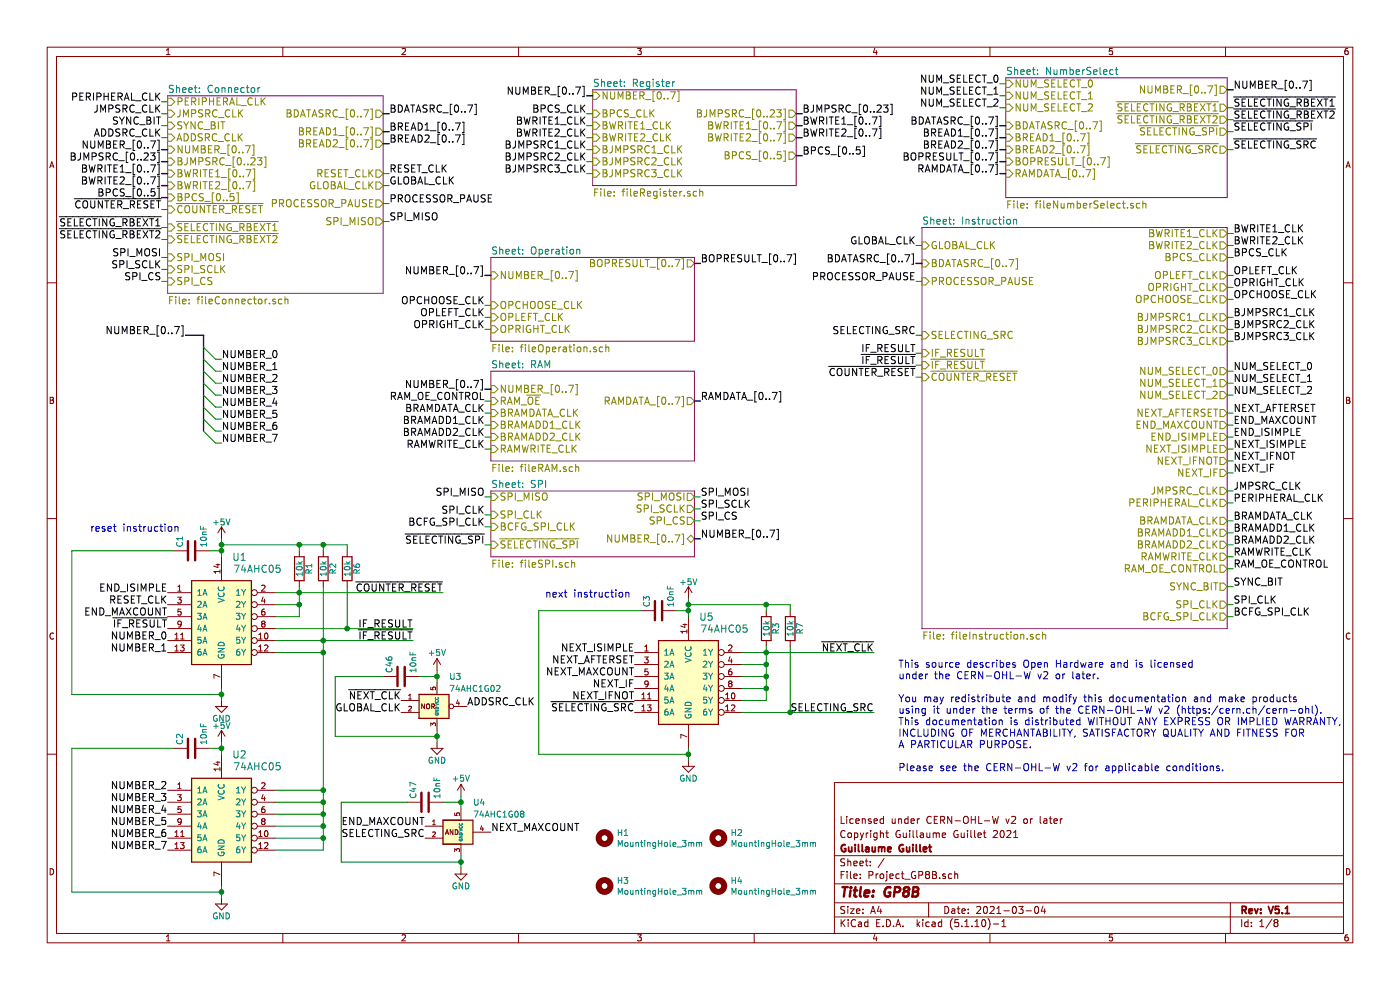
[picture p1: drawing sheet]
EESchema Schematic File Version 4
EELAYER 30 0
EELAYER END
$Descr A4 11693 8268
encoding utf-8
Sheet 1 8
Title "GP8B"
Date "2021-03-04"
Rev "V5.1"
Comp "Guillaume Guillet"
Comment1 "Copyright Guillaume Guillet 2021"
Comment2 "Licensed under CERN-OHL-W v2 or later"
Comment3 ""
Comment4 ""
$EndDescr
Text Notes 4550 5000 0    60   ~ 0
next instruction
$Comp
L power:+5V #PWR01
U 1 1
P 5750 5000
F 0 "#PWR01" H 5750 4850 50  0001 C CNN
F 1 "+5V" H 5750 5140 50  0000 C CNN
F 2 "" H 5750 5000 50  0001 C CNN
F 3 "" H 5750 5000 50  0001 C CNN
	1    5750 5000
	1    0    0    -1  
$EndComp
$Comp
L power:GND #PWR02
U 1 1
P 5750 6350
F 0 "#PWR02" H 5750 6100 50  0001 C CNN
F 1 "GND" H 5750 6200 50  0000 C CNN
F 2 "" H 5750 6350 50  0001 C CNN
F 3 "" H 5750 6350 50  0001 C CNN
	1    5750 6350
	1    0    0    -1  
$EndComp
$Comp
L Device:C C3
U 1 1
P 5500 5100
F 0 "C3" H 5525 5200 50  0000 L CNN
F 1 "10nF" H 5525 5000 50  0000 L CNN
F 2 "Capacitor_SMD:C_0805_2012Metric" H 5538 4950 50  0001 C CNN
F 3 "" H 5500 5100 50  0001 C CNN
	1    5500 5100
	0    -1   -1   0   
$EndComp
$Sheet
S 4100 2150 1700 700 
U 5AA18AD6
F0 "Operation" 60
F1 "fileOperation.sch" 60
F2 "BOPRESULT_[0..7]" O R 5800 2200 60 
F3 "NUMBER_[0..7]" I L 4100 2300 60 
F4 "OPCHOOSE_CLK" I L 4100 2550 60 
F5 "OPLEFT_CLK" I L 4100 2650 60 
F6 "OPRIGHT_CLK" I L 4100 2750 60 
$EndSheet
$Sheet
S 8400 650  1850 1000
U 5AC5DCFF
F0 "NumberSelect" 60
F1 "fileNumberSelect.sch" 60
F2 "NUM_SELECT_0" I L 8400 700 60 
F3 "NUM_SELECT_1" I L 8400 800 60 
F4 "BOPRESULT_[0..7]" I L 8400 1350 60 
F5 "RAMDATA_[0..7]" I L 8400 1450 60 
F6 "NUMBER_[0..7]" O R 10250 750 60 
F7 "BREAD1_[0..7]" I L 8400 1150 60 
F8 "BREAD2_[0..7]" I L 8400 1250 60 
F9 "NUM_SELECT_2" I L 8400 900 60 
F10 "BDATASRC_[0..7]" I L 8400 1050 60 
F11 "~SELECTING_RBEXT1" O R 10250 900 60 
F12 "~SELECTING_RBEXT2" O R 10250 1000 60 
F13 "~SELECTING_SPI" O R 10250 1100 60 
F14 "~SELECTING_SRC" O R 10250 1250 60 
$EndSheet
$Sheet
S 4950 750  1700 800 
U 5ACA3361
F0 "Register" 60
F1 "fileRegister.sch" 60
F2 "NUMBER_[0..7]" I L 4950 800 60 
F3 "BWRITE1_[0..7]" O R 6650 1050 60 
F4 "BWRITE2_[0..7]" O R 6650 1150 60 
F5 "BPCS_[0..5]" O R 6650 1300 60 
F6 "BPCS_CLK" I L 4950 950 60 
F7 "BWRITE1_CLK" I L 4950 1050 60 
F8 "BWRITE2_CLK" I L 4950 1150 60 
F9 "BJMPSRC1_CLK" I L 4950 1250 60 
F10 "BJMPSRC2_CLK" I L 4950 1350 60 
F11 "BJMPSRC3_CLK" I L 4950 1450 60 
F12 "BJMPSRC_[0..23]" O R 6650 950 60 
$EndSheet
Text Label 4900 1050 2    60   ~ 0
BWRITE1_CLK
Text Label 4900 1150 2    60   ~ 0
BWRITE2_CLK
Text Label 4900 950  2    60   ~ 0
BPCS_CLK
Text Label 4900 1250 2    60   ~ 0
BJMPSRC1_CLK
Text Label 4900 1350 2    60   ~ 0
BJMPSRC2_CLK
Text Label 8350 700  2    60   ~ 0
NUM_SELECT_0
Text Label 8350 800  2    60   ~ 0
NUM_SELECT_1
Text Label 10300 750  0    60   ~ 0
NUMBER_[0..7]
Text Label 10300 3950 0    60   ~ 0
NEXT_IF
Text Label 10300 2650 0    60   ~ 0
BJMPSRC1_CLK
Text Label 10300 2150 0    60   ~ 0
BPCS_CLK
Text Label 10300 1950 0    60   ~ 0
BWRITE1_CLK
Text Label 10300 2050 0    60   ~ 0
BWRITE2_CLK
Text Label 10300 4200 0    60   ~ 0
PERIPHERAL_CLK
Text Label 10300 2750 0    60   ~ 0
BJMPSRC2_CLK
Text Label 10300 2300 0    60   ~ 0
OPLEFT_CLK
Text Label 10300 2400 0    60   ~ 0
OPRIGHT_CLK
Text Label 10300 2500 0    60   ~ 0
OPCHOOSE_CLK
Text Label 10300 3850 0    60   ~ 0
NEXT_IFNOT
Text Label 10300 3550 0    60   ~ 0
END_MAXCOUNT
Text Label 10300 3450 0    60   ~ 0
NEXT_AFTERSET
Text Label 10300 3100 0    60   ~ 0
NUM_SELECT_0
Text Label 10300 3200 0    60   ~ 0
NUM_SELECT_1
Text Label 7650 2050 2    60   ~ 0
GLOBAL_CLK
Text Label 7650 2950 2    60   ~ 0
IF_RESULT
Text Label 7650 3050 2    60   ~ 0
~IF_RESULT
Text Label 7650 3150 2    60   ~ 0
~COUNTER_RESET
Text Label 10300 3650 0    60   ~ 0
END_ISIMPLE
$Comp
L Device:R R3
U 1 1
P 6400 5250
F 0 "R3" V 6480 5250 50  0000 C CNN
F 1 "10k" V 6400 5250 50  0000 C CNN
F 2 "Resistor_SMD:R_0805_2012Metric" V 6330 5250 50  0001 C CNN
F 3 "" H 6400 5250 50  0001 C CNN
	1    6400 5250
	1    0    0    -1  
$EndComp
$Comp
L power:+5V #PWR03
U 1 1
P 1850 6200
F 0 "#PWR03" H 1850 6050 50  0001 C CNN
F 1 "+5V" H 1850 6340 50  0000 C CNN
F 2 "" H 1850 6200 50  0001 C CNN
F 3 "" H 1850 6200 50  0001 C CNN
	1    1850 6200
	1    0    0    -1  
$EndComp
$Comp
L power:GND #PWR04
U 1 1
P 1850 7500
F 0 "#PWR04" H 1850 7250 50  0001 C CNN
F 1 "GND" H 1850 7350 50  0000 C CNN
F 2 "" H 1850 7500 50  0001 C CNN
F 3 "" H 1850 7500 50  0001 C CNN
	1    1850 7500
	1    0    0    -1  
$EndComp
$Comp
L Device:C C2
U 1 1
P 1600 6250
F 0 "C2" H 1625 6350 50  0000 L CNN
F 1 "10nF" H 1625 6150 50  0000 L CNN
F 2 "Capacitor_SMD:C_0805_2012Metric" H 1638 6100 50  0001 C CNN
F 3 "" H 1600 6250 50  0001 C CNN
	1    1600 6250
	0    -1   -1   0   
$EndComp
$Comp
L power:+5V #PWR05
U 1 1
P 1850 4500
F 0 "#PWR05" H 1850 4350 50  0001 C CNN
F 1 "+5V" H 1850 4640 50  0000 C CNN
F 2 "" H 1850 4500 50  0001 C CNN
F 3 "" H 1850 4500 50  0001 C CNN
	1    1850 4500
	1    0    0    -1  
$EndComp
$Comp
L power:GND #PWR06
U 1 1
P 1850 5850
F 0 "#PWR06" H 1850 5600 50  0001 C CNN
F 1 "GND" H 1850 5700 50  0000 C CNN
F 2 "" H 1850 5850 50  0001 C CNN
F 3 "" H 1850 5850 50  0001 C CNN
	1    1850 5850
	1    0    0    -1  
$EndComp
$Comp
L Device:C C1
U 1 1
P 1600 4600
F 0 "C1" H 1625 4700 50  0000 L CNN
F 1 "10nF" H 1625 4500 50  0000 L CNN
F 2 "Capacitor_SMD:C_0805_2012Metric" H 1638 4450 50  0001 C CNN
F 3 "" H 1600 4600 50  0001 C CNN
	1    1600 4600
	0    -1   -1   0   
$EndComp
$Comp
L Device:R R1
U 1 1
P 2500 4750
F 0 "R1" V 2580 4750 50  0000 C CNN
F 1 "10k" V 2500 4750 50  0000 C CNN
F 2 "Resistor_SMD:R_0805_2012Metric" V 2430 4750 50  0001 C CNN
F 3 "" H 2500 4750 50  0001 C CNN
	1    2500 4750
	1    0    0    -1  
$EndComp
Text Notes 750  4450 0    60   ~ 0
reset instruction
Text Label 1400 5050 2    60   ~ 0
RESET_CLK
Text Label 3700 4950 2    60   ~ 0
~COUNTER_RESET
Text Label 1400 5350 2    60   ~ 0
NUMBER_0
Text Label 1400 5450 2    60   ~ 0
NUMBER_1
Text Label 1400 6600 2    60   ~ 0
NUMBER_2
Text Label 1400 6700 2    60   ~ 0
NUMBER_3
Text Label 1400 6800 2    60   ~ 0
NUMBER_4
Text Label 1400 6900 2    60   ~ 0
NUMBER_5
Text Label 1400 7000 2    60   ~ 0
NUMBER_6
Text Label 1400 7100 2    60   ~ 0
NUMBER_7
$Comp
L Device:R R2
U 1 1
P 2700 4750
F 0 "R2" V 2780 4750 50  0000 C CNN
F 1 "10k" V 2700 4750 50  0000 C CNN
F 2 "Resistor_SMD:R_0805_2012Metric" V 2630 4750 50  0001 C CNN
F 3 "" H 2700 4750 50  0001 C CNN
	1    2700 4750
	1    0    0    -1  
$EndComp
Text Label 3450 5350 2    60   ~ 0
~IF_RESULT
$Comp
L power:+5V #PWR07
U 1 1
P 3650 5600
F 0 "#PWR07" H 3650 5450 50  0001 C CNN
F 1 "+5V" H 3650 5750 50  0000 C CNN
F 2 "" H 3650 5600 50  0001 C CNN
F 3 "" H 3650 5600 50  0001 C CNN
	1    3650 5600
	1    0    0    -1  
$EndComp
$Comp
L power:GND #PWR010
U 1 1
P 3650 6200
F 0 "#PWR010" H 3650 5950 50  0001 C CNN
F 1 "GND" H 3650 6050 50  0000 C CNN
F 2 "" H 3650 6200 50  0001 C CNN
F 3 "" H 3650 6200 50  0001 C CNN
	1    3650 6200
	1    0    0    -1  
$EndComp
Text Label 4900 800  2    60   ~ 0
NUMBER_[0..7]
Text Label 6700 950  0    60   ~ 0
BJMPSRC_[0..23]
Text Label 3250 1100 0    60   ~ 0
BREAD1_[0..7]
Text Label 1350 1250 2    60   ~ 0
NUMBER_[0..7]
Text Label 3250 950  0    60   ~ 0
BDATASRC_[0..7]
Text Label 1350 1350 2    60   ~ 0
BJMPSRC_[0..23]
Text Label 1350 950  2    60   ~ 0
JMPSRC_CLK
Text Label 1350 1050 2    60   ~ 0
SYNC_BIT
Text Label 1350 1150 2    60   ~ 0
ADDSRC_CLK
Text Label 1350 850  2    60   ~ 0
PERIPHERAL_CLK
Text Label 3250 1550 0    60   ~ 0
GLOBAL_CLK
Text Label 3250 1450 0    60   ~ 0
RESET_CLK
Text Label 7650 2200 2    60   ~ 0
BDATASRC_[0..7]
$Sheet
S 4100 3100 1700 750 
U 5B0E1E98
F0 "RAM" 60
F1 "fileRAM.sch" 60
F2 "RAM_~OE" I L 4100 3350 60 
F3 "RAMDATA_[0..7]" O R 5800 3350 60 
F4 "NUMBER_[0..7]" I L 4100 3250 60 
F5 "BRAMDATA_CLK" I L 4100 3450 60 
F6 "BRAMADD1_CLK" I L 4100 3550 60 
F7 "BRAMADD2_CLK" I L 4100 3650 60 
F8 "RAMWRITE_CLK" I L 4100 3750 60 
$EndSheet
Text Label 10300 4350 0    60   ~ 0
BRAMDATA_CLK
Text Label 10300 4650 0    60   ~ 0
RAMWRITE_CLK
Text Label 10300 4450 0    60   ~ 0
BRAMADD1_CLK
Text Label 10300 4550 0    60   ~ 0
BRAMADD2_CLK
Text Label 10300 4750 0    60   ~ 0
RAM_OE_CONTROL
Text Label 4050 3350 2    60   ~ 0
RAM_OE_CONTROL
Text Label 4050 3250 2    60   ~ 0
NUMBER_[0..7]
Text Label 5850 3350 0    60   ~ 0
RAMDATA_[0..7]
Text Label 8350 1050 2    60   ~ 0
BDATASRC_[0..7]
Text Label 8350 1450 2    60   ~ 0
RAMDATA_[0..7]
Text Label 8350 1350 2    60   ~ 0
BOPRESULT_[0..7]
Text Label 8350 1150 2    60   ~ 0
BREAD1_[0..7]
Text Label 4900 1450 2    60   ~ 0
BJMPSRC3_CLK
Text Label 10300 2850 0    60   ~ 0
BJMPSRC3_CLK
Text Label 10300 4900 0    60   ~ 0
SYNC_BIT
Text Label 1850 3000 0    60   ~ 0
NUMBER_0
Text Label 1850 3100 0    60   ~ 0
NUMBER_1
Text Label 1850 3200 0    60   ~ 0
NUMBER_2
Text Label 1850 3300 0    60   ~ 0
NUMBER_3
Text Label 1850 3400 0    60   ~ 0
NUMBER_4
Text Label 1850 3500 0    60   ~ 0
NUMBER_5
Text Label 1850 3600 0    60   ~ 0
NUMBER_6
Text Label 1850 3700 0    60   ~ 0
NUMBER_7
Entry Wire Line
	1700 2900 1800 3000
Entry Wire Line
	1700 3000 1800 3100
Entry Wire Line
	1700 3100 1800 3200
Entry Wire Line
	1700 3200 1800 3300
Entry Wire Line
	1700 3300 1800 3400
Entry Wire Line
	1700 3400 1800 3500
Entry Wire Line
	1700 3500 1800 3600
Entry Wire Line
	1700 3600 1800 3700
Text Label 1550 2800 2    60   ~ 0
NUMBER_[0..7]
Text Label 6700 1050 0    60   ~ 0
BWRITE1_[0..7]
Text Label 6700 1150 0    60   ~ 0
BWRITE2_[0..7]
Text Label 6700 1300 0    60   ~ 0
BPCS_[0..5]
Text Label 1350 1450 2    60   ~ 0
BWRITE1_[0..7]
Text Label 1350 1550 2    60   ~ 0
BWRITE2_[0..7]
Text Label 1350 1650 2    60   ~ 0
BPCS_[0..5]
Text Label 8350 1250 2    60   ~ 0
BREAD2_[0..7]
Text Label 3250 1200 0    60   ~ 0
BREAD2_[0..7]
Wire Wire Line
	5750 6250 5750 6300
Wire Wire Line
	4500 6300 4500 5100
Wire Wire Line
	4500 5100 5350 5100
Connection ~ 5750 6300
Wire Wire Line
	5650 5100 5750 5100
Wire Wire Line
	5750 5050 5750 5100
Connection ~ 5750 5100
Wire Wire Line
	6400 5400 6400 5450
Wire Wire Line
	6200 5450 6400 5450
Wire Wire Line
	6400 5550 6200 5550
Connection ~ 6400 5450
Wire Wire Line
	6400 5650 6200 5650
Connection ~ 6400 5550
Wire Wire Line
	6400 5750 6200 5750
Connection ~ 6400 5650
Wire Wire Line
	6400 5850 6200 5850
Connection ~ 6400 5750
Wire Wire Line
	1850 7400 1850 7450
Wire Wire Line
	1850 7450 600  7450
Wire Wire Line
	600  7450 600  6250
Wire Wire Line
	600  6250 1450 6250
Connection ~ 1850 7450
Wire Wire Line
	1750 6250 1850 6250
Wire Wire Line
	1850 6200 1850 6250
Connection ~ 1850 6250
Wire Wire Line
	1850 5750 1850 5800
Wire Wire Line
	600  5800 600  4600
Wire Wire Line
	600  4600 1450 4600
Connection ~ 1850 5800
Wire Wire Line
	1750 4600 1850 4600
Wire Wire Line
	1850 4550 1850 4600
Connection ~ 1850 4600
Wire Wire Line
	2500 4900 2500 4950
Wire Wire Line
	2300 4950 2500 4950
Wire Wire Line
	2500 5050 2300 5050
Connection ~ 2500 4950
Wire Wire Line
	2500 5150 2300 5150
Connection ~ 2500 5050
Wire Wire Line
	2700 4600 2700 4550
Wire Wire Line
	2700 4900 2700 5350
Wire Wire Line
	2300 5350 2700 5350
Wire Wire Line
	2700 5450 2300 5450
Connection ~ 2700 5350
Wire Wire Line
	2700 6600 2300 6600
Connection ~ 2700 5450
Wire Wire Line
	2700 6700 2300 6700
Connection ~ 2700 6600
Wire Wire Line
	2700 6800 2300 6800
Connection ~ 2700 6700
Wire Wire Line
	2700 6900 2300 6900
Connection ~ 2700 6800
Wire Wire Line
	2700 7000 2300 7000
Connection ~ 2700 6900
Wire Wire Line
	2700 7100 2300 7100
Connection ~ 2700 7000
Wire Bus Line
	1550 2800 1700 2800
Wire Wire Line
	1850 3000 1800 3000
Wire Wire Line
	1800 3100 1850 3100
Wire Wire Line
	1800 3200 1850 3200
Wire Wire Line
	1800 3300 1850 3300
Wire Wire Line
	1800 3400 1850 3400
Wire Wire Line
	1800 3500 1850 3500
Wire Wire Line
	1800 3600 1850 3600
Wire Wire Line
	1800 3700 1850 3700
Text Label 1350 1750 2    60   ~ 0
~COUNTER_RESET
Text Label 10300 3300 0    60   ~ 0
NUM_SELECT_2
Text Label 8350 900  2    60   ~ 0
NUM_SELECT_2
Text Label 10300 900  0    60   ~ 0
~SELECTING_RBEXT1
Text Label 10300 1000 0    60   ~ 0
~SELECTING_RBEXT2
Text Label 10300 1100 0    60   ~ 0
~SELECTING_SPI
Text Label 1350 1900 2    60   ~ 0
~SELECTING_RBEXT1
Text Label 1350 2000 2    60   ~ 0
~SELECTING_RBEXT2
Wire Bus Line
	6700 950  6650 950 
Wire Bus Line
	1350 1350 1400 1350
Wire Bus Line
	1350 1250 1400 1250
Wire Wire Line
	1350 850  1400 850 
Wire Wire Line
	1350 950  1400 950 
Wire Wire Line
	1350 1050 1400 1050
Wire Wire Line
	1350 1150 1400 1150
Wire Bus Line
	1350 1450 1400 1450
Wire Bus Line
	1350 1550 1400 1550
Wire Bus Line
	1350 1650 1400 1650
Wire Wire Line
	1350 1750 1400 1750
Wire Wire Line
	1350 1900 1400 1900
Wire Wire Line
	1350 2000 1400 2000
Wire Bus Line
	3250 950  3200 950 
Wire Bus Line
	3250 1100 3200 1100
Wire Bus Line
	3250 1200 3200 1200
Wire Wire Line
	3250 1450 3200 1450
Wire Wire Line
	3250 1550 3200 1550
Wire Wire Line
	4900 950  4950 950 
Wire Wire Line
	4900 1050 4950 1050
Wire Wire Line
	4900 1150 4950 1150
Wire Wire Line
	4900 1250 4950 1250
Wire Wire Line
	4900 1350 4950 1350
Wire Wire Line
	4900 1450 4950 1450
Wire Bus Line
	4900 800  4950 800 
Wire Bus Line
	6650 1050 6700 1050
Wire Bus Line
	6650 1150 6700 1150
Wire Bus Line
	6650 1300 6700 1300
Wire Bus Line
	8350 1050 8400 1050
Wire Bus Line
	8350 1150 8400 1150
Wire Bus Line
	8350 1250 8400 1250
Wire Bus Line
	8350 1350 8400 1350
Wire Bus Line
	8350 1450 8400 1450
Wire Wire Line
	8350 700  8400 700 
Wire Wire Line
	8350 800  8400 800 
Wire Wire Line
	8350 900  8400 900 
Wire Wire Line
	10250 900  10300 900 
Wire Wire Line
	10250 1000 10300 1000
Wire Wire Line
	10250 1100 10300 1100
Wire Bus Line
	10250 750  10300 750 
Wire Bus Line
	4050 2300 4100 2300
Text Label 5850 2200 0    60   ~ 0
BOPRESULT_[0..7]
Wire Bus Line
	5850 2200 5800 2200
Wire Bus Line
	4050 3250 4100 3250
Wire Wire Line
	4050 3350 4100 3350
Wire Wire Line
	4050 3450 4100 3450
Wire Wire Line
	4050 3550 4100 3550
Wire Wire Line
	4050 3650 4100 3650
Wire Wire Line
	4050 3750 4100 3750
Wire Bus Line
	5850 3350 5800 3350
Wire Bus Line
	7650 2200 7700 2200
Wire Wire Line
	7650 2050 7700 2050
Wire Wire Line
	7650 2950 7700 2950
Wire Wire Line
	7650 3050 7700 3050
Wire Wire Line
	7650 3150 7700 3150
Wire Wire Line
	10300 1950 10250 1950
Wire Wire Line
	10300 2050 10250 2050
Wire Wire Line
	10300 2150 10250 2150
Wire Wire Line
	10300 2300 10250 2300
Wire Wire Line
	10300 2400 10250 2400
Wire Wire Line
	10300 2500 10250 2500
Wire Wire Line
	10300 2650 10250 2650
Wire Wire Line
	10300 2750 10250 2750
Wire Wire Line
	10300 2850 10250 2850
Wire Wire Line
	10300 3100 10250 3100
Wire Wire Line
	10300 3200 10250 3200
Wire Wire Line
	10300 3300 10250 3300
Wire Wire Line
	10300 3450 10250 3450
Wire Wire Line
	10300 3550 10250 3550
Wire Wire Line
	10300 3650 10250 3650
Wire Wire Line
	10300 3850 10250 3850
Wire Wire Line
	10300 3950 10250 3950
Wire Wire Line
	10300 4100 10250 4100
Wire Wire Line
	10300 4200 10250 4200
Wire Wire Line
	10300 4350 10250 4350
Wire Wire Line
	10300 4450 10250 4450
Wire Wire Line
	10300 4550 10250 4550
Wire Wire Line
	10300 4650 10250 4650
Wire Wire Line
	10300 4750 10250 4750
Wire Wire Line
	10300 4900 10250 4900
Wire Wire Line
	5750 6300 5750 6350
Wire Wire Line
	5750 5100 5750 5150
Wire Wire Line
	6400 5450 6400 5550
Wire Wire Line
	6400 5550 6400 5650
Wire Wire Line
	6400 5650 6400 5750
Wire Wire Line
	6400 5750 6400 5850
Wire Wire Line
	1850 7450 1850 7500
Wire Wire Line
	1850 6250 1850 6300
Wire Wire Line
	1850 5800 1850 5850
Wire Wire Line
	1850 4600 1850 4650
Wire Wire Line
	2500 4950 2500 5050
Wire Wire Line
	2500 5050 2500 5150
Wire Wire Line
	2700 5350 2700 5450
Wire Wire Line
	2700 5450 2700 6600
Wire Wire Line
	2700 6600 2700 6700
Wire Wire Line
	2700 6700 2700 6800
Wire Wire Line
	2700 6800 2700 6900
Wire Wire Line
	2700 6900 2700 7000
Wire Wire Line
	2700 7000 2700 7100
$Comp
L Custom:74AHC05 U2
U 1 1
P 1850 6800
F 0 "U2" H 2000 7300 60  0000 C CNN
F 1 "74AHC05" H 2150 7200 60  0000 C CNN
F 2 "Package_SO:SOIC-14_3.9x8.7mm_P1.27mm" H 1650 7100 60  0001 C CNN
F 3 "" H 1650 7100 60  0001 C CNN
	1    1850 6800
	1    0    0    -1  
$EndComp
$Comp
L Custom:74AHC05 U1
U 1 1
P 1850 5150
F 0 "U1" H 2000 5650 60  0000 C CNN
F 1 "74AHC05" H 2150 5550 60  0000 C CNN
F 2 "Package_SO:SOIC-14_3.9x8.7mm_P1.27mm" H 1650 5450 60  0001 C CNN
F 3 "" H 1650 5450 60  0001 C CNN
	1    1850 5150
	1    0    0    -1  
$EndComp
$Comp
L Custom:74AHC05 U5
U 1 1
P 5750 5650
F 0 "U5" H 5900 6150 60  0000 C CNN
F 1 "74AHC05" H 6050 6050 60  0000 C CNN
F 2 "Package_SO:SOIC-14_3.9x8.7mm_P1.27mm" H 5550 5950 60  0001 C CNN
F 3 "" H 5550 5950 60  0001 C CNN
	1    5750 5650
	1    0    0    -1  
$EndComp
Wire Wire Line
	3650 6100 3650 6150
Wire Wire Line
	4050 2550 4100 2550
Wire Wire Line
	4050 2650 4100 2650
Wire Wire Line
	4050 2750 4100 2750
Wire Wire Line
	3250 1700 3200 1700
Text Label 3250 1700 0    60   ~ 0
PROCESSOR_PAUSE
Text Label 7650 2350 2    60   ~ 0
PROCESSOR_PAUSE
Wire Wire Line
	7700 2350 7650 2350
Text Label 4050 2300 2    60   ~ 0
NUMBER_[0..7]
Text Label 10300 4100 0    60   ~ 0
JMPSRC_CLK
$Sheet
S 7700 1900 2550 3350
U 5ABE9197
F0 "Instruction" 60
F1 "fileInstruction.sch" 60
F2 "GLOBAL_CLK" I L 7700 2050 60 
F3 "IF_RESULT" I L 7700 2950 60 
F4 "~IF_RESULT" I L 7700 3050 60 
F5 "~COUNTER_RESET" I L 7700 3150 60 
F6 "NUM_SELECT_0" O R 10250 3100 60 
F7 "NUM_SELECT_1" O R 10250 3200 60 
F8 "SYNC_BIT" O R 10250 4900 60 
F9 "RAM_OE_CONTROL" O R 10250 4750 60 
F10 "NUM_SELECT_2" O R 10250 3300 60 
F11 "BDATASRC_[0..7]" I L 7700 2200 60 
F12 "PROCESSOR_PAUSE" I L 7700 2350 60 
F13 "BWRITE1_CLK" O R 10250 1950 60 
F14 "BWRITE2_CLK" O R 10250 2050 60 
F15 "BPCS_CLK" O R 10250 2150 60 
F16 "BJMPSRC1_CLK" O R 10250 2650 60 
F17 "BJMPSRC2_CLK" O R 10250 2750 60 
F18 "JMPSRC_CLK" O R 10250 4100 60 
F19 "PERIPHERAL_CLK" O R 10250 4200 60 
F20 "BJMPSRC3_CLK" O R 10250 2850 60 
F21 "SPI_CLK" O R 10250 5050 60 
F22 "OPLEFT_CLK" O R 10250 2300 60 
F23 "OPRIGHT_CLK" O R 10250 2400 60 
F24 "BRAMDATA_CLK" O R 10250 4350 60 
F25 "RAMWRITE_CLK" O R 10250 4650 60 
F26 "BRAMADD2_CLK" O R 10250 4550 60 
F27 "BRAMADD1_CLK" O R 10250 4450 60 
F28 "NEXT_IF" O R 10250 3950 60 
F29 "NEXT_IFNOT" O R 10250 3850 60 
F30 "END_MAXCOUNT" O R 10250 3550 60 
F31 "NEXT_AFTERSET" O R 10250 3450 60 
F32 "END_ISIMPLE" O R 10250 3650 60 
F33 "OPCHOOSE_CLK" O R 10250 2500 60 
F34 "BCFG_SPI_CLK" O R 10250 5150 60 
F35 "NEXT_ISIMPLE" O R 10250 3750 60 
F36 "SELECTING_SRC" I L 7700 2800 60 
$EndSheet
Text Label 7300 5450 2    60   ~ 0
~NEXT_CLK
$Sheet
S 4100 4100 1700 550 
U 5DD53CC6
F0 "SPI" 60
F1 "fileSPI.sch" 60
F2 "SPI_MISO" I L 4100 4150 60 
F3 "SPI_MOSI" O R 5800 4150 60 
F4 "SPI_SCLK" O R 5800 4250 60 
F5 "SPI_CS" O R 5800 4350 60 
F6 "SPI_CLK" I L 4100 4300 60 
F7 "NUMBER_[0..7]" B R 5800 4500 60 
F8 "~SELECTING_SPI" I L 4100 4550 60 
F9 "BCFG_SPI_CLK" I L 4100 4400 60 
$EndSheet
Text Label 5850 4350 0    60   ~ 0
SPI_CS
Text Label 5850 4250 0    60   ~ 0
SPI_SCLK
Text Label 5850 4150 0    60   ~ 0
SPI_MOSI
Text Label 4050 4150 2    60   ~ 0
SPI_MISO
Text Label 4050 4300 2    60   ~ 0
SPI_CLK
Text Label 4050 4550 2    60   ~ 0
~SELECTING_SPI
Text Label 5850 4500 0    60   ~ 0
NUMBER_[0..7]
Wire Wire Line
	4050 4150 4100 4150
Wire Wire Line
	4050 4300 4100 4300
Wire Wire Line
	4050 4400 4100 4400
Wire Wire Line
	5800 4150 5850 4150
Wire Wire Line
	5800 4250 5850 4250
Wire Wire Line
	5800 4350 5850 4350
Wire Bus Line
	5850 4500 5800 4500
Wire Wire Line
	4050 4550 4100 4550
Text Label 1350 2350 2    60   ~ 0
SPI_CS
Text Label 1350 2250 2    60   ~ 0
SPI_SCLK
Text Label 1350 2150 2    60   ~ 0
SPI_MOSI
Text Label 3250 1850 0    60   ~ 0
SPI_MISO
Wire Wire Line
	3250 1850 3200 1850
Wire Wire Line
	1350 2150 1400 2150
Wire Wire Line
	1350 2250 1400 2250
Wire Wire Line
	1350 2350 1400 2350
Text Label 10300 5050 0    60   ~ 0
SPI_CLK
Wire Wire Line
	10300 5050 10250 5050
Wire Wire Line
	10250 5150 10300 5150
Text Label 4050 2650 2    60   ~ 0
OPLEFT_CLK
Text Label 4050 2750 2    60   ~ 0
OPRIGHT_CLK
Text Label 4050 3450 2    60   ~ 0
BRAMDATA_CLK
Text Label 4050 3750 2    60   ~ 0
RAMWRITE_CLK
Text Label 4050 3550 2    60   ~ 0
BRAMADD1_CLK
Text Label 4050 3650 2    60   ~ 0
BRAMADD2_CLK
Text Label 5300 5550 2    60   ~ 0
NEXT_AFTERSET
Text Label 5300 5750 2    60   ~ 0
NEXT_IF
Text Label 5300 5850 2    60   ~ 0
NEXT_IFNOT
Text Label 1400 4950 2    60   ~ 0
END_ISIMPLE
Text Label 1400 5150 2    60   ~ 0
END_MAXCOUNT
Text Label 10300 5150 0    60   ~ 0
BCFG_SPI_CLK
Text Notes 7500 6450 0    60   ~ 0
This source describes Open Hardware and is licensed\nunder the CERN-OHL-W v2 or later. \n\nYou may redistribute and modify this documentation and make products\nusing it under the terms of the CERN-OHL-W v2 (https:/cern.ch/cern-ohl).\nThis documentation is distributed WITHOUT ANY EXPRESS OR IMPLIED WARRANTY,\nINCLUDING OF MERCHANTABILITY, SATISFACTORY QUALITY AND FITNESS FOR\nA PARTICULAR PURPOSE.\n\nPlease see the CERN-OHL-W v2 for applicable conditions. 
$Comp
L Mechanical:MountingHole H1
U 1 1
P 5050 7000
F 0 "H1" H 5150 7046 50  0000 L CNN
F 1 "MountingHole_3mm" H 5150 6955 50  0000 L CNN
F 2 "MountingHole:MountingHole_3mm" H 5050 7000 50  0001 C CNN
F 3 "~" H 5050 7000 50  0001 C CNN
	1    5050 7000
	1    0    0    -1  
$EndComp
$Comp
L Mechanical:MountingHole H3
U 1 1
P 5050 7400
F 0 "H3" H 5150 7446 50  0000 L CNN
F 1 "MountingHole_3mm" H 5150 7355 50  0000 L CNN
F 2 "MountingHole:MountingHole_3mm" H 5050 7400 50  0001 C CNN
F 3 "~" H 5050 7400 50  0001 C CNN
	1    5050 7400
	1    0    0    -1  
$EndComp
$Comp
L Mechanical:MountingHole H4
U 1 1
P 6000 7400
F 0 "H4" H 6100 7446 50  0000 L CNN
F 1 "MountingHole_3mm" H 6100 7355 50  0000 L CNN
F 2 "MountingHole:MountingHole_3mm" H 6000 7400 50  0001 C CNN
F 3 "~" H 6000 7400 50  0001 C CNN
	1    6000 7400
	1    0    0    -1  
$EndComp
$Comp
L Mechanical:MountingHole H2
U 1 1
P 6000 7000
F 0 "H2" H 6100 7046 50  0000 L CNN
F 1 "MountingHole_3mm" H 6100 6955 50  0000 L CNN
F 2 "MountingHole:MountingHole_3mm" H 6000 7000 50  0001 C CNN
F 3 "~" H 6000 7000 50  0001 C CNN
	1    6000 7000
	1    0    0    -1  
$EndComp
Text Label 4050 2550 2    60   ~ 0
OPCHOOSE_CLK
Text Label 4050 4400 2    60   ~ 0
BCFG_SPI_CLK
$Sheet
S 1400 800  1800 1650
U 5B11F21F
F0 "Connector" 60
F1 "fileConnector.sch" 60
F2 "RESET_CLK" O R 3200 1450 60 
F3 "SYNC_BIT" I L 1400 1050 60 
F4 "GLOBAL_CLK" O R 3200 1550 60 
F5 "NUMBER_[0..7]" I L 1400 1250 60 
F6 "BWRITE1_[0..7]" I L 1400 1450 60 
F7 "BWRITE2_[0..7]" I L 1400 1550 60 
F8 "BREAD1_[0..7]" O R 3200 1100 60 
F9 "BREAD2_[0..7]" O R 3200 1200 60 
F10 "~COUNTER_RESET" I L 1400 1750 60 
F11 "BPCS_[0..5]" I L 1400 1650 60 
F12 "BJMPSRC_[0..23]" I L 1400 1350 60 
F13 "BDATASRC_[0..7]" O R 3200 950 60 
F14 "PERIPHERAL_CLK" I L 1400 850 60 
F15 "JMPSRC_CLK" I L 1400 950 60 
F16 "ADDSRC_CLK" I L 1400 1150 60 
F17 "~SELECTING_RBEXT1" I L 1400 1900 60 
F18 "~SELECTING_RBEXT2" I L 1400 2000 60 
F19 "PROCESSOR_PAUSE" O R 3200 1700 60 
F20 "SPI_MISO" O R 3200 1850 60 
F21 "SPI_MOSI" I L 1400 2150 60 
F22 "SPI_SCLK" I L 1400 2250 60 
F23 "SPI_CS" I L 1400 2350 60 
$EndSheet
Wire Wire Line
	600  5800 1850 5800
Text Label 1400 5250 2    60   ~ 0
~IF_RESULT
Text Label 3450 5250 2    60   ~ 0
IF_RESULT
$Comp
L Device:R R6
U 1 1
P 2900 4750
F 0 "R6" V 2980 4750 50  0000 C CNN
F 1 "10k" V 2900 4750 50  0000 C CNN
F 2 "Resistor_SMD:R_0805_2012Metric" V 2830 4750 50  0001 C CNN
F 3 "" H 2900 4750 50  0001 C CNN
	1    2900 4750
	1    0    0    -1  
$EndComp
Wire Wire Line
	1850 4550 2500 4550
Wire Wire Line
	1850 4550 1850 4500
Connection ~ 1850 4550
Wire Wire Line
	2500 4600 2500 4550
Connection ~ 2500 4550
Wire Wire Line
	2500 4550 2700 4550
Wire Wire Line
	2900 4600 2900 4550
Wire Wire Line
	2900 4550 2700 4550
Connection ~ 2700 4550
Wire Wire Line
	2900 4900 2900 5250
Wire Wire Line
	2900 5250 2300 5250
Wire Wire Line
	2700 5350 3450 5350
Wire Wire Line
	3450 5250 2900 5250
Connection ~ 2900 5250
Wire Wire Line
	2500 4950 3700 4950
Text Label 3350 5950 2    60   ~ 0
GLOBAL_CLK
Text Label 3900 5900 0    60   ~ 0
ADDSRC_CLK
Text Label 3350 5850 2    60   ~ 0
~NEXT_CLK
$Comp
L Custom:74AHC1G02 U3
U 1 1
P 3650 5900
F 0 "U3" H 3750 6150 50  0000 L CNN
F 1 "74AHC1G02" H 3750 6050 50  0000 L CNN
F 2 "Package_TO_SOT_SMD:SOT-23-5" H 3650 5900 50  0001 C CNN
F 3 "https://assets.nexperia.com/documents/data-sheet/74AHC_AHCT1G02.pdf" H 3650 5900 50  0001 C CNN
	1    3650 5900
	1    0    0    -1  
$EndComp
Wire Wire Line
	3650 5600 3650 5650
Text Label 10300 1250 0    60   ~ 0
~SELECTING_SRC
Wire Wire Line
	10300 1250 10250 1250
Text Label 10300 3750 0    60   ~ 0
NEXT_ISIMPLE
Wire Wire Line
	10300 3750 10250 3750
Wire Wire Line
	7650 2800 7700 2800
Text Label 5300 5450 2    60   ~ 0
NEXT_ISIMPLE
Text Label 5300 5950 2    60   ~ 0
~SELECTING_SRC
Wire Wire Line
	4500 6300 5750 6300
Text Label 7300 5950 2    60   ~ 0
SELECTING_SRC
$Comp
L Device:R R7
U 1 1
P 6600 5250
F 0 "R7" V 6680 5250 50  0000 C CNN
F 1 "10k" V 6600 5250 50  0000 C CNN
F 2 "Resistor_SMD:R_0805_2012Metric" V 6530 5250 50  0001 C CNN
F 3 "" H 6600 5250 50  0001 C CNN
	1    6600 5250
	1    0    0    -1  
$EndComp
Wire Wire Line
	6600 5400 6600 5950
Wire Wire Line
	6600 5950 6200 5950
Wire Wire Line
	6600 5100 6600 5050
Wire Wire Line
	6600 5050 6400 5050
Wire Wire Line
	5750 5000 5750 5050
Connection ~ 5750 5050
Wire Wire Line
	6400 5100 6400 5050
Connection ~ 6400 5050
Wire Wire Line
	6400 5050 5750 5050
Wire Wire Line
	6400 5450 7300 5450
Wire Wire Line
	6600 5950 7300 5950
Connection ~ 6600 5950
Text Label 7650 2800 2    60   ~ 0
SELECTING_SRC
$Comp
L Custom:74AHC1G08 U4
U 1 1
P 3850 6950
F 0 "U4" H 3950 7200 50  0000 L CNN
F 1 "74AHC1G08" H 3950 7100 50  0000 L CNN
F 2 "Package_TO_SOT_SMD:SOT-23-5" H 3850 6950 50  0001 C CNN
F 3 "https://assets.nexperia.com/documents/data-sheet/74AHC_AHCT1G08.pdf" H 3850 6950 50  0001 C CNN
	1    3850 6950
	1    0    0    -1  
$EndComp
$Comp
L power:+5V #PWR08
U 1 1
P 3850 6650
F 0 "#PWR08" H 3850 6500 50  0001 C CNN
F 1 "+5V" H 3850 6800 50  0000 C CNN
F 2 "" H 3850 6650 50  0001 C CNN
F 3 "" H 3850 6650 50  0001 C CNN
	1    3850 6650
	1    0    0    -1  
$EndComp
Wire Wire Line
	3850 6650 3850 6700
$Comp
L power:GND #PWR09
U 1 1
P 3850 7250
F 0 "#PWR09" H 3850 7000 50  0001 C CNN
F 1 "GND" H 3850 7100 50  0000 C CNN
F 2 "" H 3850 7250 50  0001 C CNN
F 3 "" H 3850 7250 50  0001 C CNN
	1    3850 7250
	1    0    0    -1  
$EndComp
Wire Wire Line
	3850 7150 3850 7200
Text Label 3550 6900 2    60   ~ 0
END_MAXCOUNT
Text Label 3550 7000 2    60   ~ 0
SELECTING_SRC
Text Label 4100 6950 0    60   ~ 0
NEXT_MAXCOUNT
Text Label 5300 5650 2    60   ~ 0
NEXT_MAXCOUNT
$Comp
L Device:C C46
U 1 1
P 3350 5650
F 0 "C46" H 3375 5750 50  0000 L CNN
F 1 "10nF" H 3375 5550 50  0000 L CNN
F 2 "Capacitor_SMD:C_0805_2012Metric" H 3388 5500 50  0001 C CNN
F 3 "" H 3350 5650 50  0001 C CNN
	1    3350 5650
	0    -1   -1   0   
$EndComp
$Comp
L Device:C C47
U 1 1
P 3550 6700
F 0 "C47" H 3575 6800 50  0000 L CNN
F 1 "10nF" H 3575 6600 50  0000 L CNN
F 2 "Capacitor_SMD:C_0805_2012Metric" H 3588 6550 50  0001 C CNN
F 3 "" H 3550 6700 50  0001 C CNN
	1    3550 6700
	0    -1   -1   0   
$EndComp
Wire Wire Line
	3200 5650 2800 5650
Wire Wire Line
	2800 5650 2800 6150
Wire Wire Line
	2800 6150 3650 6150
Connection ~ 3650 6150
Wire Wire Line
	3650 6150 3650 6200
Wire Wire Line
	3500 5650 3650 5650
Connection ~ 3650 5650
Wire Wire Line
	3650 5650 3650 5700
Wire Wire Line
	3850 6700 3700 6700
Connection ~ 3850 6700
Wire Wire Line
	3850 6700 3850 6750
Wire Wire Line
	3400 6700 2850 6700
Wire Wire Line
	2850 6700 2850 7200
Wire Wire Line
	2850 7200 3850 7200
Connection ~ 3850 7200
Wire Wire Line
	3850 7200 3850 7250
Wire Bus Line
	1700 2800 1700 3600
$EndSCHEMATC
